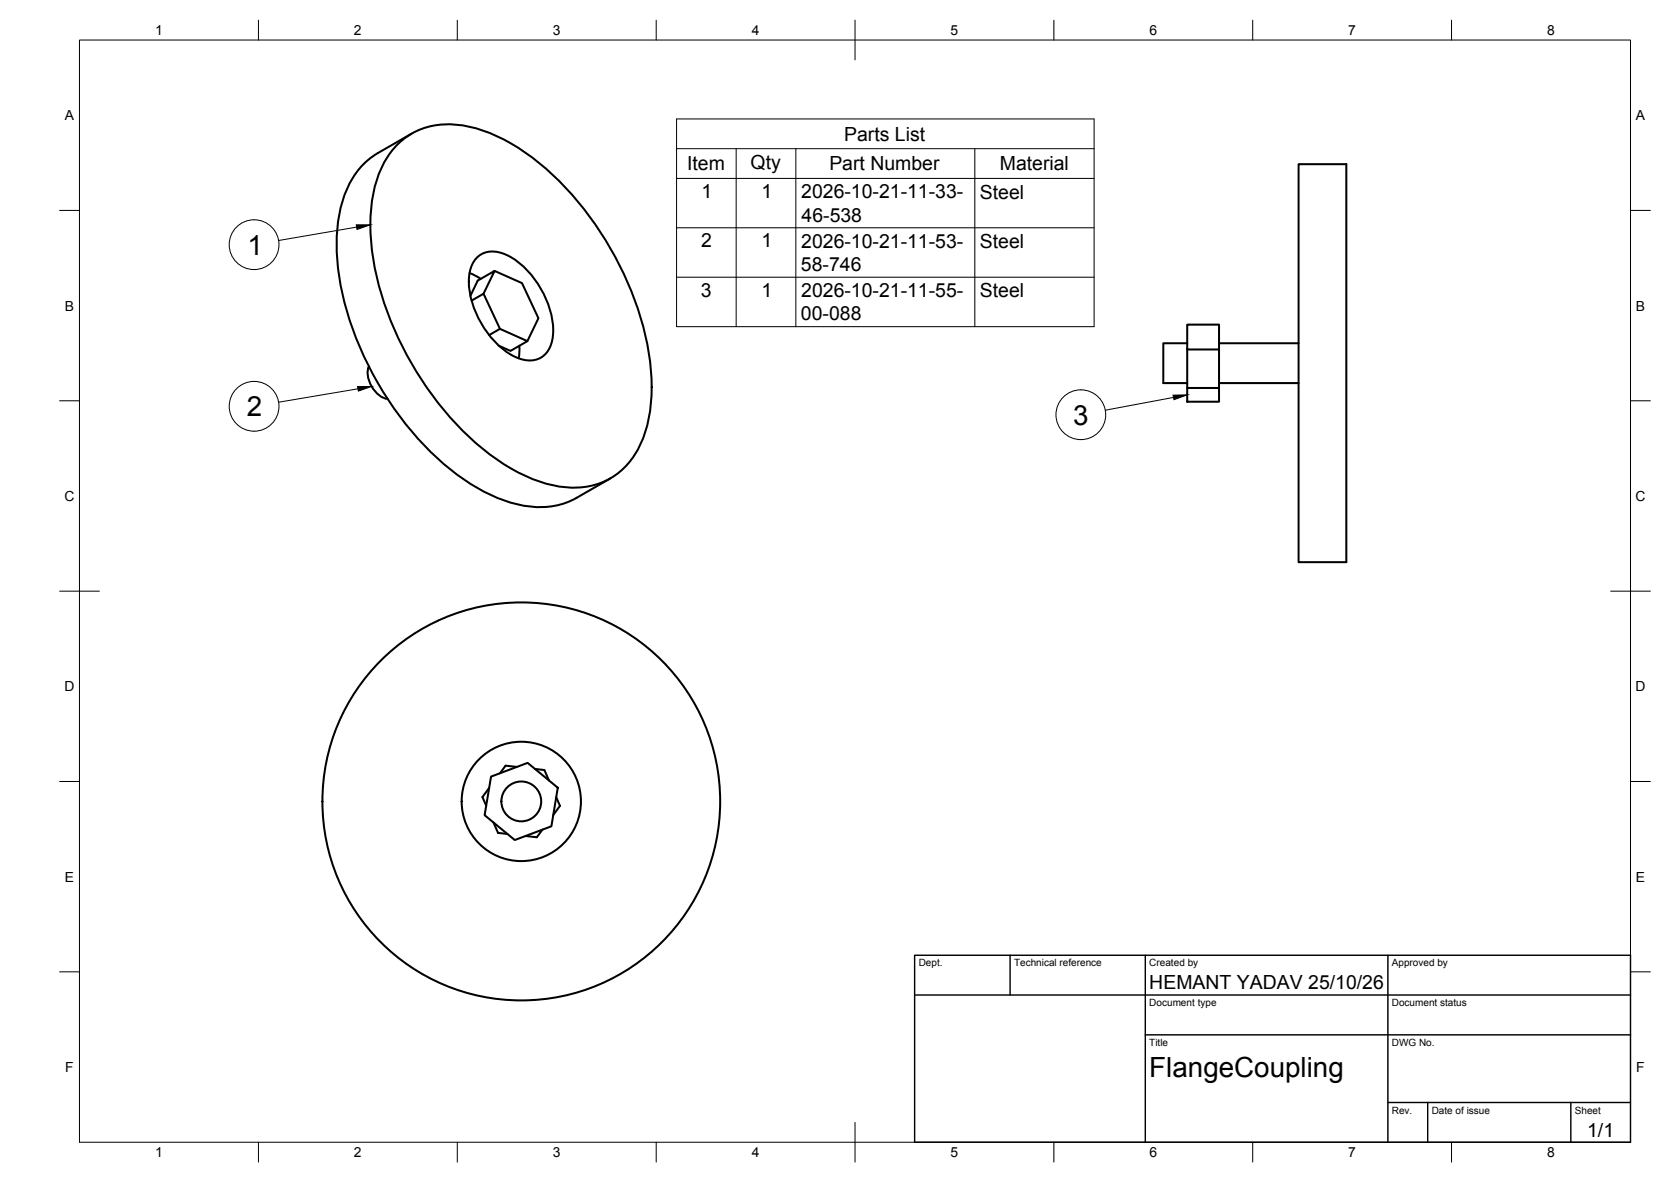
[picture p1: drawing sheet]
<svg xmlns="http://www.w3.org/2000/svg" width="420mm" height="297mm" viewBox="0 0 420 297" stroke-linecap="round" stroke-linejoin="round" font-family="sans-serif">
<!-- layer: Visible -->
<g fill="none" stroke="#000" stroke-width=".51">
<path d="M100.5 35.8a19.3 19.3 0 0 1 18.6-3.7 51.3 51.3 0 0 1 23.2 15.1 81.5 81.5 0 0 1 21.2 44.4 38 38 0 0 1-2.4 20 18.2 18.2 0 0 1-21 10.6 43.8 43.8 0 0 1-21-11.4 81.6 81.6 0 0 1-25.7-48.6 38 38 0 0 1 2.5-20 20.1 20.1 0 0 1 4.6-6.4zM103.5 33.6l-8.5 4.9a20.5 20.5 0 0 0-9.2 13.2 51.2 51.2 0 0 0 1.4 26.5 81.3 81.3 0 0 0 28.3 41.5 37 37 0 0 0 19.9 7.7 18.4 18.4 0 0 0 9.6-2.3l8.5-4.9M326.5 41.3h12v100h-12zM118.1 68.6l2.8 1.5M118.6 75.6l3-1.8 4.1 8.8M120.2 64.5a6.3 6.3 0 0 1 7.1-.5 22.7 22.7 0 0 1 11.7 20.4 6 6 0 0 1-5.8 6.2 13.6 13.6 0 0 1-9.1-5.1 22.6 22.6 0 0 1-6.1-16.1 7.6 7.6 0 0 1 2.2-4.9zM121.6 73.8l2.8-5.7-4.3 2.4-1.8 3.8M124.4 68.1l6.9 3 4.1 8.9-2.8 5.7M92.8 92.1a6.9 6.9 0 0 0 3.1 7.6l1.6 .5M123 84.2l2.7-1.6 6.9 3.1-4.2 2.5-3-1.3M130.6 86.9l-.2 3.1M298.5 86.3h-6v10h6"/>
<path d="M298.5 97.5h8v3.5h-8zM298.5 81.6h8v6.2h-8zM298.5 87.8v9.7M306.5 86.3h20M306.5 96.3h20M306.5 87.8v9.7M123 198l-1.7 2.3 1 2.2M123.5 195.2l9.2-3.5 7.6 6.3-1.7 9.7-9.2 3.4-7.5-6.2zM130 192.7l-2.9-.3-1.4 1.9M134.5 193.2l2.4 .3 1.1 2.6M124.1 206.7l1.1 2.6 2.4 .3M136.4 208.5l-1.4 1.9-2.9-.3"/>
<path d="M139.8 200.3l1 2.2-1.7 2.3"/>
<circle cx="131.1" cy="201.4" r="5"/>
<circle cx="131.1" cy="201.4" r="15"/>
<circle cx="131.1" cy="201.4" r="50"/>
</g>
<!-- layer: BORDER -->
<g fill="none" stroke="#000" stroke-width=".25">
<path d="M20 10.1h390v276.9h-390zM65 5.1v5M115 5.1v5M165 5.1v5M215 5.1v10M265 5.1v5M315 5.1v5M365 5.1v5M15 52.9h5M410 52.9h5M15 100.7h5M410 100.7h5"/>
<path d="M15 148.6h10M405 148.6h10M15 196.4h5M410 196.4h5M15 244.2h5M410 244.2h5M65 287v5M115 287v5M165 287v5M215 282.1v9.9M265 287v5M315 287v5"/>
<path d="M365 287v5"/>
</g>
<!-- layer: TITLEBLOCK -->
<path d="M230 240.1h180v46.9h-180zM230 250h180M254 240.1v9.9M288 240.1v46.9M349 240.1v46.9M288 260.1h122M349 277.1h61M359 277.1v9.9M395 277.1v9.9" fill="none" stroke="#000" stroke-width=".36"/>
<!-- layer: Parts Lists -->
<path d="M170.1 29.9h105v52.2h-105zM170.1 37.4h105M185.1 37.4v44.7M200.1 37.4v44.7M245.1 37.4v44.7M170.1 44.8h105M170.1 57.2h105M170.1 69.7h105" fill="none" stroke="#000" stroke-width=".25"/>
<!-- layer: Balloons -->
<g fill="none" stroke="#000" stroke-width=".25">
<circle cx="63.9" cy="61.5" r="6.3"/>
<circle cx="63.9" cy="102.1" r="6.3"/>
<circle cx="271.8" cy="104.2" r="6.3"/>
</g>
<!-- layer: 0 -->
<path d="M89.6 56.5h3.5l-3.3 1.2zM89.9 97.1h3.6l-3.4 1.2zM295 99.3l3.5-.1-3.3 1.2z" fill="#000" stroke="#000" stroke-width=".25"/>
<path d="M89.7 57.1l-19.6 3.3M90 97.7l-19.9 3.4M295.1 99.9l-17.2 3.2" fill="none" stroke="#000" stroke-width=".25"/>
<g font-size="7">
<text x="62.2" y="64">1</text>
<text x="62" y="104.6">2</text>
<text x="269.8" y="106.7">3</text>
<text x="289" y="270.6">FlangeCoupling</text>
</g>
<g font-size="4.9">
<text x="212.2" y="35.4">Parts List</text>
<text x="172.8" y="42.8">Item</text>
<text x="188.7" y="42.4">Qty</text>
<text x="208.5" y="42.8">Part Number</text>
<text x="251.4" y="42.8">Material</text>
<text x="176.4" y="49.7">1</text>
<text x="191.4" y="49.7">1</text>
<text x="201.5" y="49.8">2026-10-21-11-33-</text>
<text x="246.4" y="49.9">Steel</text>
<text x="201.5" y="55.7">46-538</text>
<text x="176.3" y="62.2">2</text>
<text x="191.4" y="62.2">1</text>
<text x="201.5" y="62.3">2026-10-21-11-53-</text>
<text x="246.4" y="62.3">Steel</text>
<text x="201.4" y="68.1">58-746</text>
<text x="176.3" y="74.6">3</text>
<text x="191.4" y="74.6">1</text>
<text x="201.5" y="74.7">2026-10-21-11-55-</text>
<text x="246.4" y="74.7">Steel</text>
<text x="201.4" y="80.5">00-088</text>
<text x="289" y="248.5">HEMANT YADAV 25/10/26</text>
<text x="399.1" y="285.7">1/1</text>
</g>
<g font-size="3.5">
<text x="39" y="8.8">1</text>
<text x="89" y="8.8">2</text>
<text x="139" y="8.8">3</text>
<text x="189" y="8.8">4</text>
<text x="239" y="8.8">5</text>
<text x="289" y="8.8">6</text>
<text x="339" y="8.8">7</text>
<text x="389" y="8.8">8</text>
<text x="16.3" y="30.2">A</text>
<text x="411.3" y="30.2">A</text>
<text x="16.3" y="78">B</text>
<text x="411.3" y="78">B</text>
<text x="16.2" y="125.9">C</text>
<text x="411.2" y="125.9">C</text>
<text x="16.2" y="173.7">D</text>
<text x="411.2" y="173.7">D</text>
<text x="16.3" y="221.6">E</text>
<text x="411.3" y="221.6">E</text>
<text x="16.4" y="269.4">F</text>
<text x="411.4" y="269.4">F</text>
<text x="39" y="290.8">1</text>
<text x="89" y="290.8">2</text>
<text x="139" y="290.8">3</text>
<text x="189" y="290.8">4</text>
<text x="239" y="290.8">5</text>
<text x="289" y="290.8">6</text>
<text x="339" y="290.8">7</text>
<text x="389" y="290.8">8</text>
</g>
<g font-size="2.5">
<text x="231" y="242.9">Dept.</text>
<text x="255" y="242.9">Technical reference</text>
<text x="289" y="242.9">Created by</text>
<text x="350" y="242.9">Approved by</text>
<text x="289" y="252.8">Document type</text>
<text x="350" y="252.8">Document status</text>
<text x="289" y="262.9">Title</text>
<text x="350" y="262.9">DWG No.</text>
<text x="350" y="279.9">Rev.</text>
<text x="360" y="279.9">Date of issue</text>
<text x="396" y="279.9">Sheet</text>
</g>
</svg>
